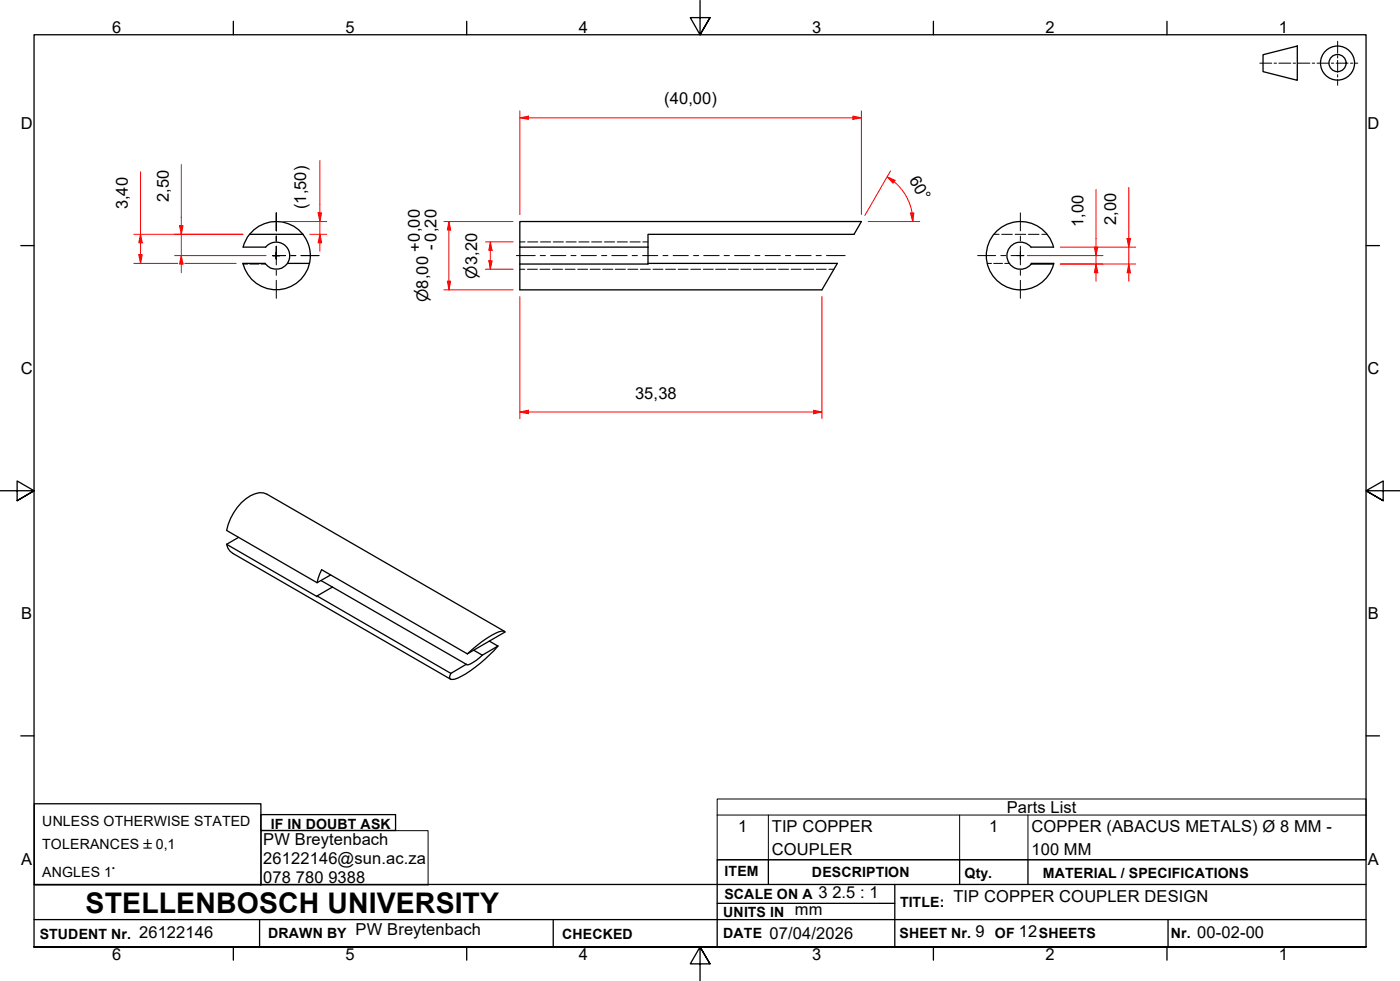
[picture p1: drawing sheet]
<svg xmlns="http://www.w3.org/2000/svg" width="410mm" height="287mm" viewBox="0 0 410 287" stroke-linecap="round" stroke-linejoin="round" font-family="sans-serif">
<!-- layer: Hidden Edges(ISO) -->
<g fill="none" stroke="#000" stroke-width=".29">
<path d="M71.2 77.3h1.3M73.2 77.3h2.6M76.5 77.3h1.3M152.2 70.8h1.5M152.2 78.8h1.5M154.4 78.8h3M154.5 70.8h3M158.1 78.8h2.9M158.2 70.8h3M161.8 78.8h2.9M162 70.8h3M165.5 78.8h2.9"/>
<path d="M165.7 70.8h3M169.2 78.8h2.9M169.5 70.8h3M172.8 78.8h3M173.2 70.8h3M176.5 78.8h3M177 70.8h3M180.1 78.8h3M180.7 70.8h3M183.8 78.8h3M184.5 70.8h3M187.5 78.8h2.9"/>
<path d="M188.2 70.8h1.5M191.2 78.8h2.9M194.9 78.8h2.9M198.6 78.8h2.9M202.2 78.8h3M205.9 78.8h3M209.5 78.8h3M213.2 78.8h3M216.9 78.8h3M220.6 78.8h2.9M224.3 78.8h2.9M228 78.8h2.9"/>
<path d="M231.6 78.8h3M235.3 78.8h3M239 78.8h2.9M242.7 78.8h1.5M289.1 77.1h1.2M291 77.1h2.6M291 68.6h1.5M293.3 68.6h3.1M294.2 77.1h1.3M297.2 68.6h3.2M301.1 68.6h3.1M305.1 68.6h1.5"/>
</g>
<!-- layer: Visible Edges(ISO) -->
<g fill="none" stroke="#000" stroke-width=".38">
<path d="M73.1 68.6l-1 1.5-.9 2.2h6.6M74.4 67.3a10 10 0 0 1 14.3 1.3h-15.6zM77.8 72.4a4 4 0 0 1 5.4-.7 4 4 0 0 1 .9 5.4M84.2 77.1a4.1 4.1 0 0 1-6.6 0h-6.5a10 10 0 0 0 9.8 7.7 10 10 0 0 0 9.7-7.7M84.2 77.1h6.4M88.7 68.6a10 10 0 0 1 1.9 8.5M152.2 72.3v-7.5h100l-2.1 3.8h-60.4v3.7M152.2 72.3h37.5M152.2 72.3v12.6h88.5l4.5-7.8h-55.5M189.7 72.3v5h-37.5M301.9 72.3h6.6a10 10 0 0 0-15.5-5.6 10 10 0 0 0 .2 16.5 10 10 0 0 0 15.3-6.1h-6.4l-.2 .2M301.9 77.3h6.6"/>
<path d="M301.9 72.4a4 4 0 0 0-5.8-.5 4 4 0 0 0 0 5.9 4 4 0 0 0 5.8-.5M66.4 159.3l26.4 15.3v-.2l4.5-2.6M66.4 159.3l.3 1.2 .7 .9 .8 .6 63.8 36.8M69.8 157.3l-3.4 2M92.8 170.6l1.4-3.8 42.6 24.6M92.8 174.4l39.2 22.7M94 169.9l3.3 1.9M96.8 168.3l-4 2.3-26.4-15.3a14.6 14.6 0 0 1 8.3-10.8l1.2-.3 1.3 .1 1 .4 69.5 40.1M97.3 171.8l39.2 22.7M136.5 194.5l-4.5 2.6M136.8 191.4a26.7 26.7 0 0 1 10.1-6.7h.6l.4 .3zM138.7 190.3l2.5 1.5"/>
<path d="M141.2 191.8l-2.6 2.1a1.72 1.72 0 0 1-2.1 .6M143.3 187.7l2.5 1.4M145.8 189.1a36.2 36.2 0 0 1-12.7 9.7l-.8 .1-.7-.4 .4-1.4M145.8 189.1l-4.6 2.7"/>
</g>
<!-- layer: Symbols(ISO) -->
<path d="M210 238.6v-4.7h190v4.7M210 238.6v13.1h190v-13.1M210 238.6h190M225 238.6v13.1M281 238.6v13.1M301 238.6v13.1M76.5 243.2h48.8v15.8h-48.8z" fill="none" stroke="#000" stroke-width=".29"/>
<!-- layer: Border_0 -->
<g fill="none" stroke="#000" stroke-width=".38">
<path d="M68.3 6.2v4M136.7 6.2v4M205 .1v10.1l-2.9-5h5.8l-2.9 5 2.9-5M273.3 6.2v4M341.7 6.2v4M6.1 71.9h3.9M400 71.9h3.9M0 143.7h10l-5-2.9v5.8l5-2.9-5 2.9M410 143.7h-10l5-2.9v5.8l-5-2.9 5 2.9M6.1 215.4h3.9M400 215.4h3.9M10 277.2v-267h390v267h-390h390"/>
<path d="M68.3 277.2v3.9M136.7 277.2v3.9M273.3 277.2v3.9M341.7 277.2v3.9M207.9 282.1l-2.9-4.9 2.9 4.9h-5.8l2.9-4.9v10"/>
</g>
<!-- layer: Sketch Geometry(ISO) -->
<g fill="none" stroke="#000" stroke-width=".38">
<path d="M369.8 16l10.1-2.5v10l-10.1-2.5zM10 235.3h66.4v23.7h-66.4zM76.4 238.5h39.4v4.6h-39.4zM10 258.9h390M225 251.7v7.2M262 258.9v18.3M281 251.7v7.2M301 251.7v7.2M400 251.7h-190v25.5M10 277.2h390M10 269.2h390M76 269.2v8"/>
<path d="M162 269.2v8M210 264.4h52M342 269.2v8"/>
<circle cx="391.6" cy="18.5" r="5"/>
<circle cx="391.6" cy="18.5" r="2.51"/>
</g>
<g fill="none" stroke="#000" stroke-width=".29">
<path d="M368.9 18.5h3.5M373.1 18.5h.7M374.5 18.5h3.5M378.7 18.5h.6M380 18.5h3.5M384.2 18.5h.7M385.6 18.5h3.5M389.8 18.5h.7M391.2 18.5h3.5M391.7 12.1v3.5M391.7 16.3v.7M391.7 17.7v3.5"/>
<path d="M395.4 18.5h.7M396.8 18.5h.8M391.7 21.9v.7M391.7 23.3v1.7"/>
</g>
<!-- layer: Centerline(ISO) -->
<g fill="none" stroke="#000" stroke-width=".29">
<path d="M151.2 74.8h5.5M158.2 74.8h1.5M161.2 74.8h4.5M167.2 74.8h1.5M170.2 74.8h4.4M176.1 74.8h1.6M179.1 74.8h4.5M185.1 74.8h1.5M188.2 74.8h4.4M194.1 74.8h1.5M197.1 74.8h4.4M203.1 74.8h1.5"/>
<path d="M206.1 74.8h4.5M212 74.8h1.6M215.1 74.8h4.4M221 74.8h1.5M224 74.8h4.5M230 74.8h1.5M233 74.8h4.5M239 74.8h1.5M242 74.8h5.5"/>
</g>
<!-- layer: Center Mark(ISO) -->
<g fill="none" stroke="#000" stroke-width=".29">
<path d="M79.9 74.8h1h-1M80.9 72.1v2.7v-1M80.9 75.8v-1v1M80.9 73.8v1v-1M80.9 75.8v-1v2.7M80.9 62.3v5.3M80.9 69.1v1.5M80.9 79.1v1.5M81.9 74.8h-1h2.7M81.9 74.8h-1h1M85.2 74.8h1.4M88.1 74.8h5.3"/>
<path d="M286.3 74.8h5.2M293.1 74.8h1.4M296 74.8h2.8h-1M298.8 72.1v2.7v-1M298.8 75.8v-1v2.7M298.8 62.3v5.3M298.8 69.1v1.5M298.8 79.1v1.5M299.8 74.8h-1h1M80.9 82.1v5.2M298.8 82.1v5.2"/>
</g>
<!-- layer: Dimensions(ISO) -->
<path d="M131.4 64.8v2.5" fill="none" stroke="#f00" stroke-width=".29"/>
<path d="M131.4 64.8l.6 2.5h-1z" fill="#f00"/>
<path d="M131.4 64.8l.6 2.5h-1zM131.4 82.3v2.6" fill="none" stroke="#f00" stroke-width=".29"/>
<path d="M131 82.3h1l-.6 2.6z" fill="#f00"/>
<path d="M130 64.8h20.2M131.4 67.3v15M267.1 62.3l.2 2.5M130 84.9h20.2M131 82.3h1l-.6 2.6z" fill="none" stroke="#f00" stroke-width=".29"/>
<path d="M266.6 62.4l1-.1-.3 2.5z" fill="#f00"/>
<path d="M259.8 51.8l2 1.4M266.6 62.4l1-.1-.3 2.5z" fill="none" stroke="#f00" stroke-width=".29"/>
<path d="M259.8 51.8l2.3 1-.6 .8z" fill="#f00"/>
<path d="M259.8 51.8l2.3 1-.6 .8zM260.7 50.1l-7.5 13M261.8 53.2a15.1 15.1 0 0 1 5.3 9.1M254.2 64.8h15.1M152.2 120.6h2.5" fill="none" stroke="#f00" stroke-width=".29"/>
<path d="M152.2 120.6l2.5-.5v1z" fill="#f00"/>
<path d="M152.2 120.6l2.5-.5v1zM238.2 120.6h2.5" fill="none" stroke="#f00" stroke-width=".29"/>
<path d="M238.2 120.1l2.5 .5-2.5 .5z" fill="#f00"/>
<path d="M152.2 34.5h2.5M152.2 86.8v35.8M240.7 86.8v35.8M154.7 120.6h83.5M238.2 120.1l2.5 .5-2.5 .5z" fill="none" stroke="#f00" stroke-width=".29"/>
<path d="M152.2 34.5l2.5-.5v.9z" fill="#f00"/>
<path d="M152.2 34.5l2.5-.5v.9zM249.7 34.5h2.5" fill="none" stroke="#f00" stroke-width=".29"/>
<path d="M249.7 34l2.5 .5-2.5 .4z" fill="#f00"/>
<path d="M152.2 32.5v30.3M154.7 34.5h95M249.7 34l2.5 .5-2.5 .4zM252.2 32.5v30.3M143.6 70.8v2.5" fill="none" stroke="#f00" stroke-width=".29"/>
<path d="M143.6 70.8l.5 2.5h-1z" fill="#f00"/>
<path d="M143.6 70.8l.5 2.5h-1zM143.6 76.3v2.5" fill="none" stroke="#f00" stroke-width=".29"/>
<path d="M143.1 76.3h1l-.5 2.5z" fill="#f00"/>
<path d="M93.7 68.6v2.5M142.1 78.8h8.1M142.1 70.8h8.1M143.1 76.3h1l-.5 2.5zM143.6 73.3v3" fill="none" stroke="#f00" stroke-width=".29"/>
<path d="M93.7 68.6l.5 2.5h-1z" fill="#f00"/>
<path d="M93.7 68.6l.5 2.5h-1zM93.7 62.3v2.5" fill="none" stroke="#f00" stroke-width=".29"/>
<path d="M93.2 62.3h1l-.5 2.5z" fill="#f00"/>
<path d="M93.7 47v15.3M82.9 64.8h12.8M90.7 68.6h5M93.2 62.3h1l-.5 2.5zM93.7 64.8v3.8M93.7 71.1v2.4M320.9 72.3v2.5" fill="none" stroke="#f00" stroke-width=".29"/>
<path d="M320.4 72.3h1l-.5 2.5z" fill="#f00"/>
<path d="M320.4 72.3h1l-.5 2.5zM320.9 77.3v2.5" fill="none" stroke="#f00" stroke-width=".29"/>
<path d="M320.9 77.3l.5 2.5h-1z" fill="#f00"/>
<path d="M320.9 55.4v16.9M41.1 68.6v2.5M300.8 74.8h22.2M310.5 77.3h12.5M320.9 77.3l.5 2.5h-1zM320.9 74.8v2.5M320.9 79.8v2.5" fill="none" stroke="#f00" stroke-width=".29"/>
<path d="M41.1 68.6l.6 2.5h-1.1z" fill="#f00"/>
<path d="M41.1 68.6l.6 2.5h-1.1zM41.1 74.6v2.5" fill="none" stroke="#f00" stroke-width=".29"/>
<path d="M40.6 74.6h1.1l-.6 2.5z" fill="#f00"/>
<path d="M41.1 50.3v18.3M39.2 68.6h31.9M39.2 77.1h12.9M40.6 74.6h1.1l-.6 2.5zM41.1 71.1v3.5M53.1 74.8v2.5M54.1 77.1h15.1" fill="none" stroke="#f00" stroke-width=".29"/>
<path d="M53.1 74.8l.5 2.5h-1z" fill="#f00"/>
<path d="M53.1 74.8l.5 2.5h-1zM53.1 66.1v2.5" fill="none" stroke="#f00" stroke-width=".29"/>
<path d="M52.6 66.1h1l-.5 2.5z" fill="#f00"/>
<path d="M53.1 48.1v18M51.1 68.6h20M51.1 74.8h26.8M52.6 66.1h1l-.5 2.5zM53.1 68.6v6.2M53.1 77.3v2.5M330.5 77.3v2.5" fill="none" stroke="#f00" stroke-width=".29"/>
<path d="M330.5 77.3l.5 2.5h-1z" fill="#f00"/>
<path d="M330.5 77.3l.5 2.5h-1zM330.5 69.8v2.5" fill="none" stroke="#f00" stroke-width=".29"/>
<path d="M330 69.8h1l-.5 2.5z" fill="#f00"/>
<path d="M330.5 54.9v14.9M310.5 72.3h22M310.5 77.3h22M330 69.8h1l-.5 2.5zM330.5 72.3v5M330.5 79.8v2.5" fill="none" stroke="#f00" stroke-width=".29"/>
<text font-size="8.3" x="25.1" y="267.2">STELLENBOSCH UNIVERSITY</text>
<g font-size="4.8">
<text x="32.8" y="9.7">6</text>
<text x="101.2" y="9.7">5</text>
<text x="169.5" y="9.7">4</text>
<text x="237.8" y="9.7">3</text>
<text x="306.1" y="9.7">2</text>
<text x="374.5" y="9.7">1</text>
<text x="194.5" y="30.4">(40,00)</text>
<text x="6.1" y="37.8">D</text>
<text x="400.4" y="37.8">D</text>
<text x="266.1" y="52.6" transform="rotate(60 266.1 52.6)">60°</text>
<text x="49.4" y="59.2" transform="rotate(-90 49.4 59.2)">2,50</text>
<text x="37.5" y="61.3" transform="rotate(-90 37.5 61.3)">3,40</text>
<text x="89.7" y="61.2" transform="rotate(-90 89.7 61.2)">(1,50)</text>
<text x="326.8" y="65.9" transform="rotate(-90 326.8 65.9)">2,00</text>
<text x="317.2" y="66.4" transform="rotate(-90 317.2 66.4)">1,00</text>
<text x="123.3" y="73.9" transform="rotate(-90 123.3 73.9)">+0,00</text>
<text x="127.6" y="73.2" transform="rotate(-90 127.6 73.2)">- 0,20</text>
<text x="6.1" y="109.6">C</text>
<text x="400.4" y="109.6">C</text>
<text x="186" y="116.9">35,38</text>
<text x="6.2" y="181.3">B</text>
<text x="400.5" y="181.3">B</text>
<text x="294.8" y="238">Parts List</text>
<text x="216.2" y="243.6">1</text>
<text x="226" y="243.7">TIP COPPER</text>
<text x="289.6" y="243.6">1</text>
<text x="302" y="243.7">COPPER (ABACUS METALS) Ø 8 MM -</text>
<text x="77.1" y="247.3">PW Breytenbach</text>
<text x="226" y="250.2">COUPLER</text>
<text x="302" y="250.2">100 MM</text>
<text x="6.2" y="253.1">A</text>
<text x="77.1" y="252.8">26122146@sun.ac.za</text>
<text x="400.5" y="253.1">A</text>
<text x="77.1" y="258.3">078</text>
<text x="86.6" y="258.3">780</text>
<text x="96.1" y="258.3">9388</text>
<text x="239.6" y="262.9">3</text>
<text x="243.7" y="262.9">2.5 : 1</text>
<text x="232.7" y="268">mm</text>
<text x="279.1" y="264">TIP COPPER COUPLER DESIGN</text>
<text x="40.8" y="274.5">26122146</text>
<text x="104.1" y="273.6">PW Breytenbach</text>
<text x="225.4" y="274.8">07/04/2026</text>
<text x="285.6" y="274.4">9</text>
<text x="298.3" y="274.4">12</text>
<text x="350.6" y="274.5">00-02-00</text>
<text x="32.8" y="281.1">6</text>
<text x="101.2" y="281.1">5</text>
<text x="169.5" y="281.1">4</text>
<text x="237.8" y="281.1">3</text>
<text x="306.1" y="281.1">2</text>
<text x="374.5" y="281.1">1</text>
</g>
<g font-size="4.6">
<text x="139.7" y="81.5" transform="rotate(-90 139.7 81.5)">⌀3,20</text>
<text x="125.3" y="88.4" transform="rotate(-90 125.3 88.4)">⌀8,00</text>
</g>
<g font-size="4.1">
<text x="12.4" y="241.7">UNLESS OTHERWISE STATED</text>
<text x="79.3" y="242.6">IF IN DOUBT ASK</text>
<text x="12.4" y="248.6">TOLERANCES ±0,1</text>
<text x="12.4" y="256.7">ANGLES 1°</text>
<text x="212.2" y="256.5">ITEM</text>
<text x="237.7" y="256.7">DESCRIPTION</text>
<text x="282.4" y="256.9">Qty.</text>
<text x="305.4" y="256.9">MATERIAL / SPECIFICATIONS</text>
<text x="212.1" y="263">SCALE ON A</text>
<text x="211.8" y="268.4">UNITS IN</text>
<text x="263.5" y="265.6">TITLE:</text>
<text x="11.6" y="274.8">STUDENT Nr.</text>
<text x="78.5" y="274.6">DRAWN BY</text>
<text x="164.6" y="274.8">CHECKED</text>
<text x="211.8" y="274.6">DATE</text>
<text x="263.4" y="274.6">SHEET Nr.</text>
<text x="291.3" y="274.6">OF</text>
<text x="304.2" y="274.6">SHEETS</text>
<text x="342.8" y="274.5">Nr.</text>
</g>
</svg>
